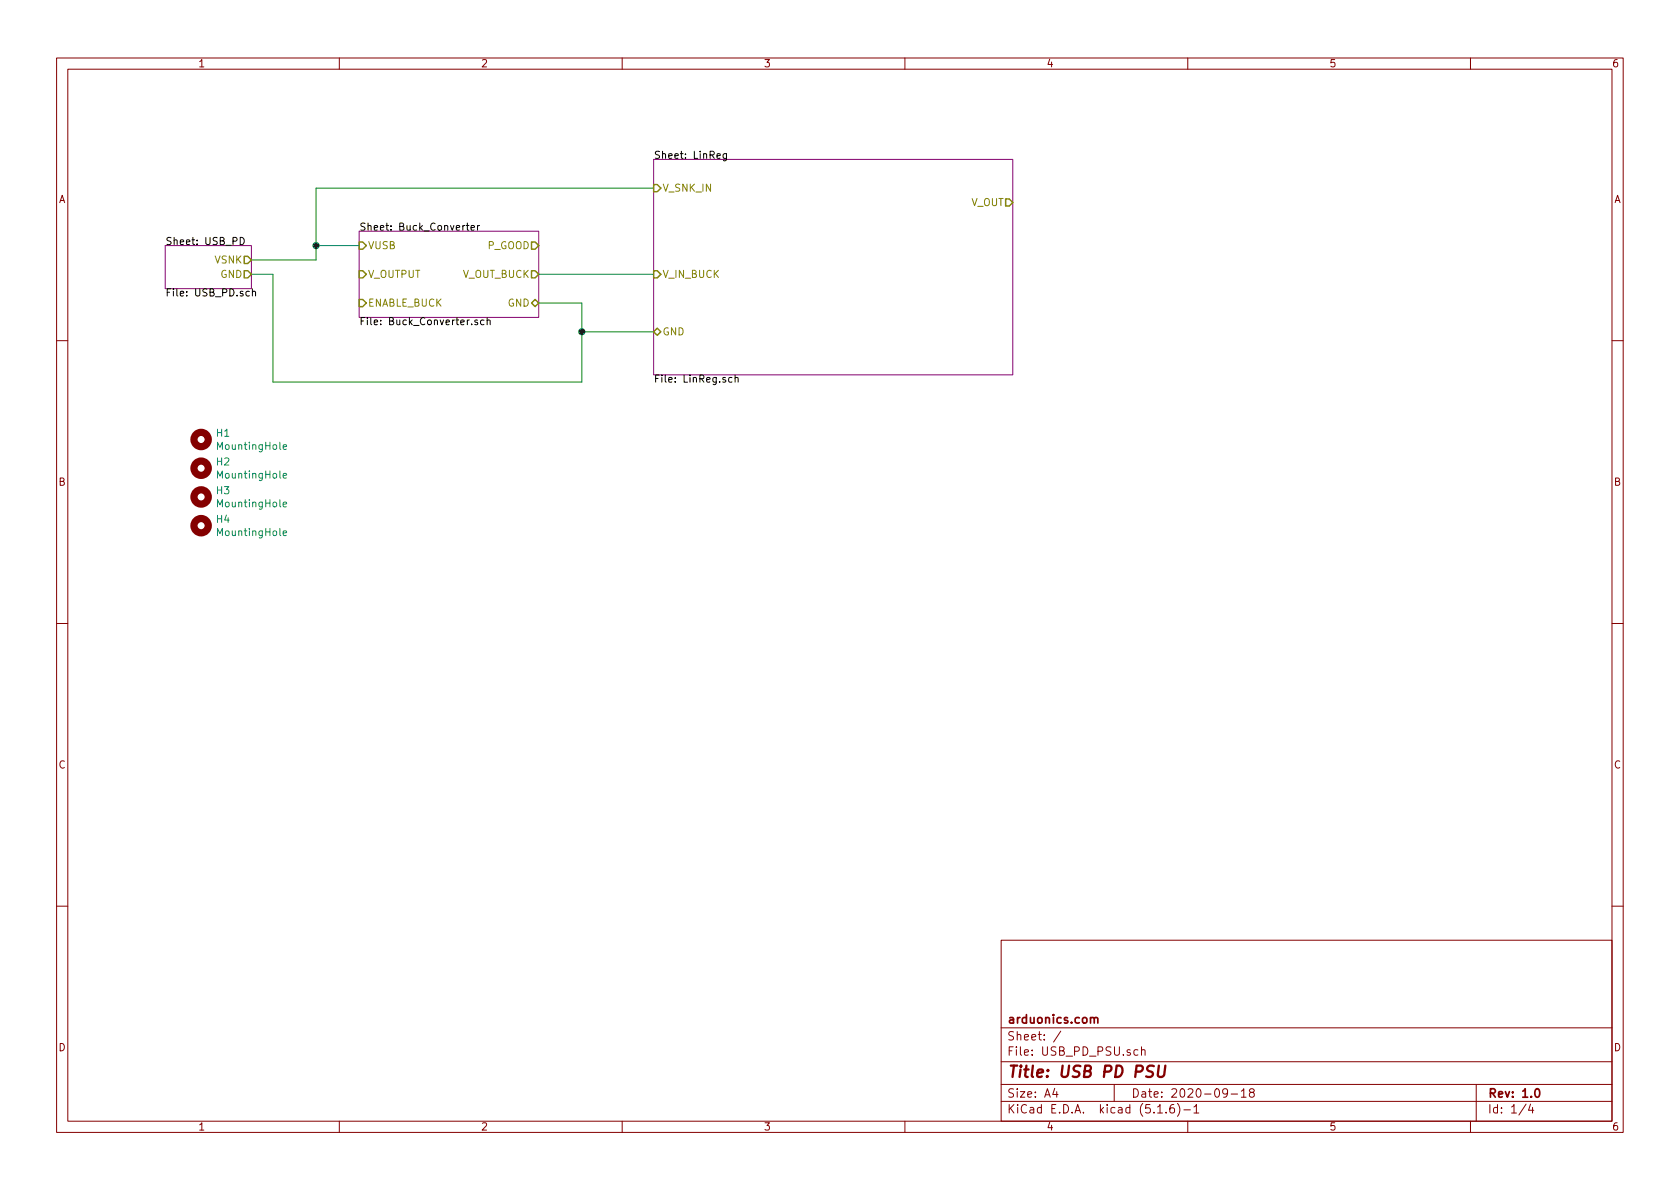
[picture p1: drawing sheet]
<svg xmlns="http://www.w3.org/2000/svg" width="297mm" height="210mm" viewBox="0 0 297 210" stroke-linecap="round" stroke-linejoin="round" font-family="sans-serif">
<g fill="none" stroke="#840000" stroke-width=".18">
<path d="M10 10.3h277v189.9h-277zM12 12.2h273v186.1h-273zM60 10.3v1.9M110 10.3v1.9M160 10.3v1.9M210 10.3v1.9M260 10.3v1.9M10 60.2h2M285 60.2h2M10 110.3h2M285 110.3h2M10 160.2h2"/>
<path d="M177 166.3h108v32h-108zM285 160.2h2M60 198.3v1.9M110 198.3v1.9M160 198.3v1.9M177 194.8h108M177 191.8h108M177 187.8h108M177 181.8h108M186.5 192.5l-.4 1h1M186.8 193v1M187.6 182.3l-1.3 2"/>
<path d="M197 191.8v3M201.2 185.7l-.4-.1-.3 .3 .1 .6h.6M201.8 185.7l.3-.1 .3 .1 .1 .9M201.8 185.1v1.5M204.7 196.8h.8M206.2 196.7v.1M207.5 195.3a.59 .59 0 0 0-.7 .7v.5l.2 .2 .4 .1 .2-.1 .1-.5-.2-.2-.4-.1-.3 .3M208.2 195.1a1.71 1.71 0 0 1 0 2.3M209.3 196.3h1.2M210 198.3v1.9M211.1 195.8l.4-.5v1.5M211.1 196.8h.9"/>
<path d="M217 193.2l-.1 .2a.48 .48 0 0 1-.6-.1v-.6a.48 .48 0 0 1 .6-.1l.1 .1a1.19 1.19 0 0 1-.2 1.2l-.5 .1M217.7 193.5h1.1M219.5 193l.4-.5v1.5M219.5 194h.8M221.2 193.2l-.3-.3 .1-.2 .2-.2 .4 .1 .2 .2-.1 .2-.6 .2a.48 .48 0 0 0-.1 .7l.2 .1 .5-.1a.48 .48 0 0 0-.1-.7h-.1M260 198.3v1.9M261 191.8v6.5M269.8 195.2l-1.2 2M270.6 195.2l-.3 1.1h.9M271 195.8v1"/>
</g>
<path d="M192.8 180.1l.1-.1a.37 .37 0 0 1 .6 .1v.8M193.5 180.1v-.1a.37 .37 0 0 1 .6 .1v.8M271.5 192.7l.2-.2a.81 .81 0 0 1 .6 .6 .81 .81 0 0 1-.3 .8l-.1 .1a.79 .79 0 0 1-.4-1.3z" fill="none" stroke="#840000" stroke-width=".3"/>
<path d="M204 188.5a.79 .79 0 0 0-1.2 .3v.2a.81 .81 0 0 0 .9 .6 .51 .51 0 0 1 .1 .5 .51 .51 0 0 1-.4 .3l-.8-.1M204.9 188.4l-.2 1.7 .2 .2a.66 .66 0 0 0 .9-.2l.2-1.7" fill="none" stroke="#840000" stroke-width=".41"/>
<path d="M115.6 28.2h63.5v38.1h-63.5zM29.2 43.4h15.2v7.6h-15.2zM63.5 40.9h31.7v15.2h-31.7z" fill="none" stroke="#840084" stroke-width=".18"/>
<g fill="none" stroke="#000" stroke-width=".18">
<path d="M82.4 39.9h.5M82.6 39.4v1.1l.3 .2M84.4 39.9v.8M84.8 39.9l-.4 .2M126.8 27.6l.6-.1-.1-.3h-.4l-.1 .2v.6h.5M128.4 27.2v1.1l-.2 .1h-.3M128.4 27.2h-.3l-.3 .2 .2 .6h.4M42.5 42a.64 .64 0 0 1 .7 .6 .64 .64 0 0 1-.7 .7zM44.1 51.6l-.4-.1-.2 .2 .1 .6h.5M44.6 51.6l.2-.1 .3 .1 .1 .7M44.6 51.1v1.2M83.3 40.3l.6-.1-.1-.3h-.3l-.2 .2v.6h.5"/>
<path d="M84.4 56.6h-.3l-.2 .2 .1 .1 .4 .2v.3h-.5M85.6 56.6h-.4l-.2 .2 .1 .6h.5M86.1 56.7l.2-.1h.3l.1 .8M86.1 56.2v1.2M129.4 66.8l-.3-.1-.3 .3 .1 .5h.5M130 66.9l.1-.2 .4 .1v.8M130 66.3v1.3"/>
</g>
<path d="M115.6 32.6h.6l.6 .7-.6 .6h-.6zM177.8 35.2h.6l.7 .6-.7 .6h-.6zM43.2 45.3h.6l.6 .7-.6 .6h-.6zM43.2 47.9h.6l.6 .6-.6 .6h-.6zM63.5 42.8h.6l.7 .6-.7 .7h-.6zM63.5 53h.6l.7 .6-.7 .6h-.6zM63.5 47.9h.6l.7 .6-.7 .6h-.6zM94 42.8h.6l.6 .6-.6 .7h-.6zM94 47.9h.6l.6 .6-.6 .6h-.6zM94 53.6l.6-.6 .6 .6-.6 .6zM115.6 58.7l.6-.7 .6 .7-.6 .6zM115.6 47.9h.6l.6 .6-.6 .6h-.6z" fill="none" stroke="#848400" stroke-width=".25"/>
<g fill="none" stroke="#840000" stroke-width="1.3">
<circle cx="35.6" cy="77.7" r="1.27"/>
<circle cx="35.6" cy="93" r="1.27"/>
<circle cx="35.6" cy="87.9" r="1.27"/>
<circle cx="35.6" cy="82.8" r="1.27"/>
</g>
<path d="M50.1 79l.6-.1-.1-.2-.3-.1-.2 .2v.6h.5M50.1 94.3l.6-.1-.1-.3h-.3l-.2 .2v.6h.5M50.1 89.2l.6-.1-.1-.3h-.3l-.2 .2v.6h.5M50.1 84.1l.6-.1-.1-.2-.3-.1-.2 .2v.6h.5" fill="none" stroke="#008484" stroke-width=".18"/>
<path d="M115.6 33.3h-59.7v12.7h-11.5M44.4 48.5h3.9v19.1h54.6v-14h-7.7M55.9 43.4h7.6M95.2 48.5h20.4M102.9 58.7h12.7" fill="none" stroke="#008400" stroke-width=".18"/>
<g fill="#008400" stroke="#008400" stroke-width=".25">
<circle cx="102.9" cy="58.7" r=".51"/>
<circle cx="55.9" cy="43.4" r=".51"/>
</g>
<text font-size="2.8" fill="#840000" x="178" y="190.5">Title: USB PD PSU</text>
<g font-size="2.1" fill="#840000">
<text x="178" y="184">Sheet: /</text>
<text x="178" y="181">arduonics.com</text>
<text x="178" y="186.7">File: USB_PD_PSU.sch</text>
<text x="178" y="196.9">KiCad E.D.A. kicad (5.1.6)-1</text>
<text x="178" y="194.1">Size: A4</text>
<text x="200" y="194.1">Date: 2020-09-18</text>
<text x="263" y="194.1">Rev: 1.0</text>
<text x="263" y="196.9">Id: 1/4</text>
</g>
<g font-size="1.8" fill="#840000">
<text x="35" y="11.9">1</text>
<text x="85" y="11.9">2</text>
<text x="135" y="11.9">3</text>
<text x="185" y="11.9">4</text>
<text x="235" y="11.9">5</text>
<text x="285" y="11.9">6</text>
<text x="10.4" y="35.9">A</text>
<text x="285.4" y="35.9">A</text>
<text x="10.4" y="85.9">B</text>
<text x="285.4" y="85.9">B</text>
<text x="10.4" y="135.9">C</text>
<text x="285.4" y="135.9">C</text>
<text x="10.4" y="185.9">D</text>
<text x="285.4" y="185.9">D</text>
<text x="35" y="199.9">1</text>
<text x="85" y="199.9">2</text>
<text x="135" y="199.9">3</text>
<text x="185" y="199.9">4</text>
<text x="235" y="199.9">5</text>
<text x="285" y="199.9">6</text>
</g>
<g font-size="1.8">
<text x="115.6" y="28.1">Sheet: LinReg</text>
<text x="63.5" y="40.8">Sheet: Buck_Converter</text>
<text x="29.2" y="43.3">Sheet: USB_PD</text>
<text x="29.2" y="52.4">File: USB_PD.sch</text>
<text x="63.5" y="57.5">File: Buck_Converter.sch</text>
<text x="115.6" y="67.7">File: LinReg.sch</text>
</g>
<g font-size="1.8" fill="#848400">
<text x="117.1" y="33.9">V_SNK_IN</text>
<text x="171.7" y="36.4">V_OUT</text>
<text x="38" y="46.6">VSNK</text>
<text x="65" y="44.1">VUSB</text>
<text x="86.2" y="44.1">P_GOOD</text>
<text x="39" y="49.1">GND</text>
<text x="65" y="49.1">V_OUTPUT</text>
<text x="81.7" y="49.1">V_OUT_BUCK</text>
<text x="117.1" y="49.1">V_IN_BUCK</text>
<text x="65" y="54.2">ENABLE_BUCK</text>
<text x="89.8" y="54.2">GND</text>
<text x="117.1" y="59.3">GND</text>
</g>
<g font-size="1.8" fill="#008484">
<text x="38.3" y="77.2">H1</text>
<text x="38.3" y="82.3">H2</text>
<text x="38.7" y="79.5">MountingHole</text>
<text x="38.3" y="87.4">H3</text>
<text x="38.7" y="89.7">MountingHole</text>
<text x="38.7" y="84.6">MountingHole</text>
<text x="38.3" y="92.5">H4</text>
<text x="38.7" y="94.8">MountingHole</text>
</g>
</svg>
